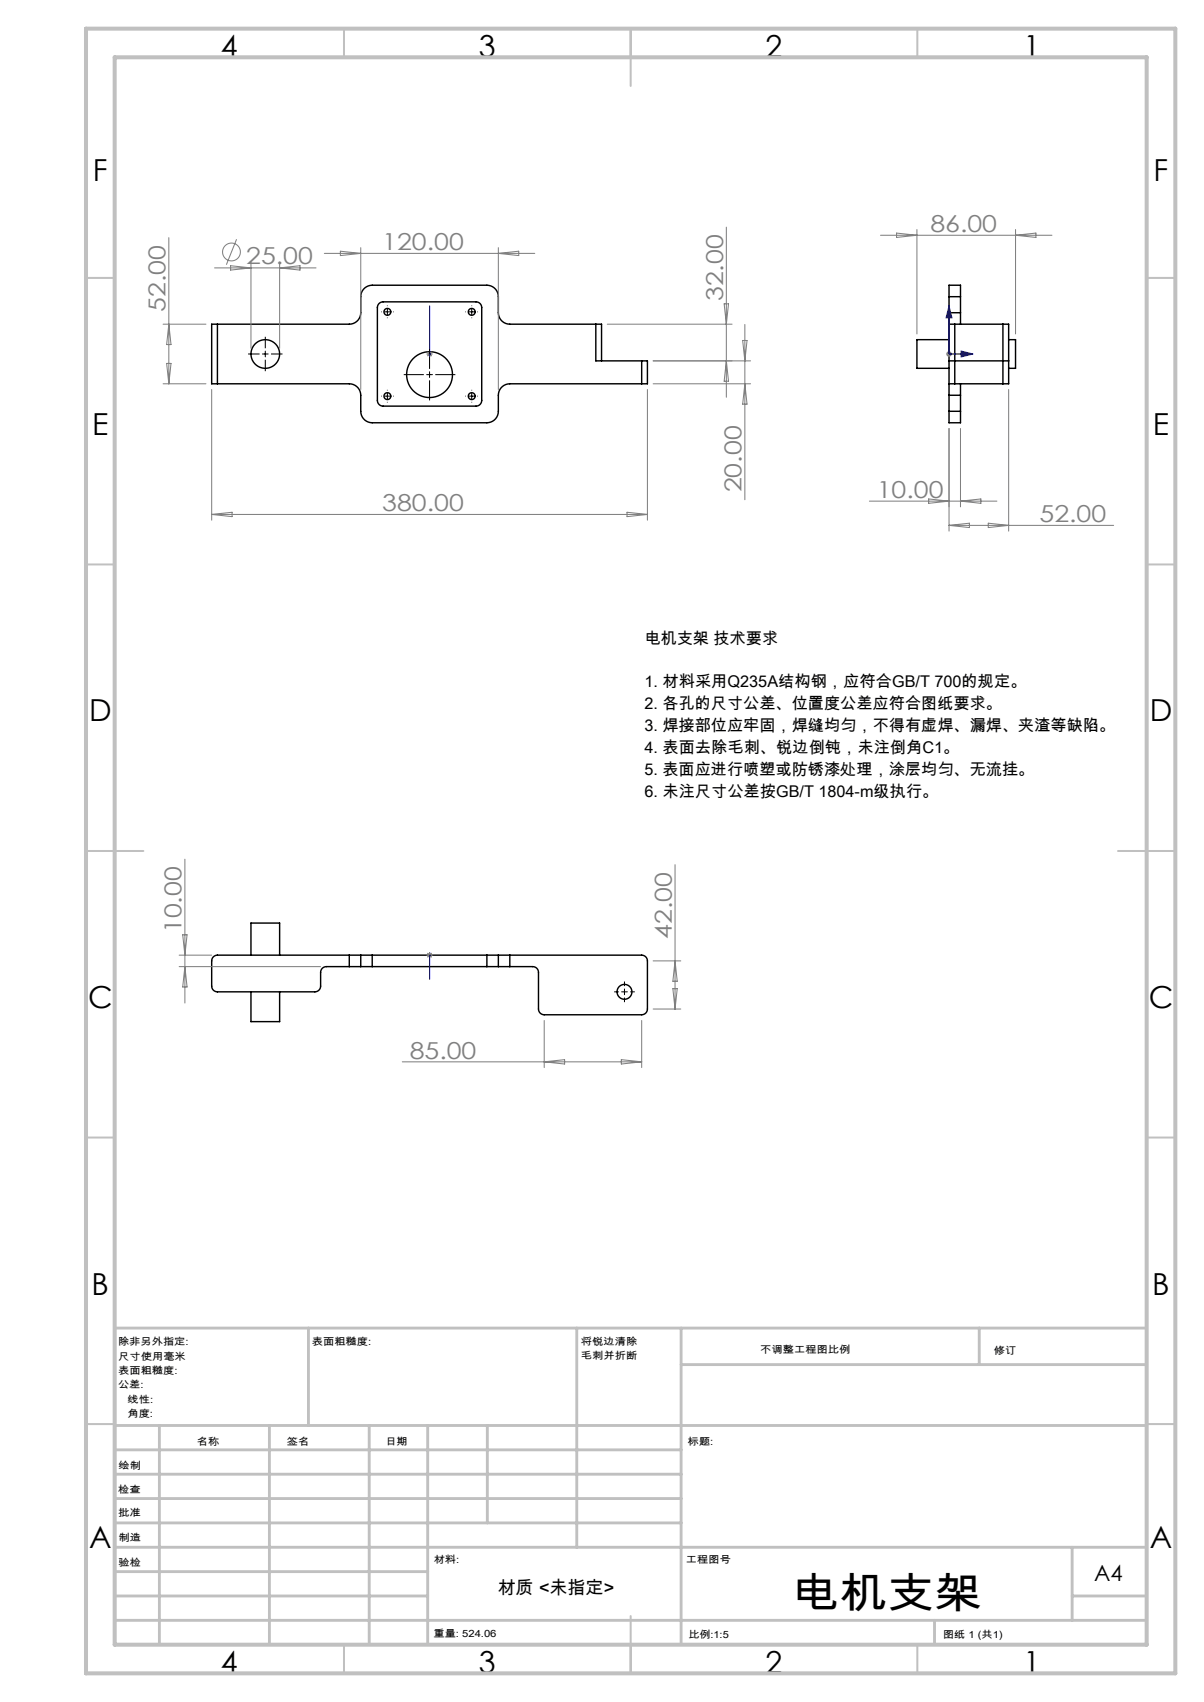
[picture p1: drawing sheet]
<svg xmlns="http://www.w3.org/2000/svg" width="210mm" height="297mm" viewBox="0 0 210 297" stroke-linecap="round" stroke-linejoin="round" font-family="sans-serif">
<g fill="none" stroke="#000" stroke-width=".25">
<path d="M37.9 56.6h-1v10.4h1M37.9 56.6h23a2 2 0 0 0 2-2v-2.8a2 2 0 0 1 2-2h20a2 2 0 0 1 2 2v2.8a2 2 0 0 0 2 2h15M37.9 56.6v10.4M66.1 53l.7-.3h16.2a1 1 0 0 1 1 1v16.2a1 1 0 0 1-1 1h-16.2a1 1 0 0 1-1-1v-16.2zM103.9 56.6h1v6.4M103.9 56.6v6.4h8M165.5 56.6h1M165.5 54.6v2M165.5 51.8v-2h2v2M165.5 59.3h-5.6v5h5.6M165.5 51.8v2.8M165.5 56.6v10.4"/>
<path d="M165.5 54.6h2M165.5 51.8h2M166.5 56.6h8.4M166.5 56.6v10.4M167.5 54.6v2M167.5 51.8v2.8M174.9 56.6h1v10.4h-1M174.9 56.6v10.4M175.9 59.3h1.2v5h-1.2M37.9 67h23a2 2 0 0 1 2 2v2.8a2 2 0 0 0 2 2h20a2 2 0 0 0 2-2v-2.8a2 2 0 0 1 2-2h23M111.9 63h1v4h-1M111.9 63v4"/>
<path d="M165.5 63h10.4M165.5 67h1M165.5 67v2M165.5 71.8v2h2v-2M165.5 69v2.8M165.5 69h2M165.5 71.8h2M166.5 67h8.4M167.5 67v2M167.5 69v2.8M43.8 173.1v5.2h5v-5.2M43.8 166.7v-5.6h5v5.6"/>
<path d="M60.9 166.7h2M60.9 168.7h2M60.9 166.7h-23a1 1 0 0 0-1 1v4.4a1 1 0 0 0 1 1h17a1 1 0 0 0 1-1v-2.4a1 1 0 0 1 1-1h4M60.9 166.7v2M62.9 168.7h2M62.9 166.7h2M62.9 166.7v2M64.9 166.7v2M64.9 166.7h20M64.9 168.7h20M84.9 166.7h2M84.9 168.7h2"/>
<path d="M84.9 166.7v2M86.9 166.7h2M86.9 168.7h2M86.9 166.7v2M88.9 166.7h23a1 1 0 0 1 1 1v8.4a1 1 0 0 1-1 1h-17a1 1 0 0 1-1-1v-6.4a1 1 0 0 0-1-1h-4M88.9 166.7v2"/>
<circle cx="67.6" cy="54.4" r=".6"/>
<circle cx="82.3" cy="54.4" r=".6"/>
<circle cx="46.3" cy="61.8" r="2.5"/>
<circle cx="67.6" cy="69.1" r=".6"/>
<circle cx="74.9" cy="65.4" r="4"/>
<circle cx="82.3" cy="69.1" r=".6"/>
<circle cx="108.9" cy="173.1" r="1.3"/>
</g>
<g fill="none" stroke="#808080" stroke-width=".18">
<path d="M126.7 39.6v29.7M28.4 56.6h7.5M29.4 41.5v25.5M29.4 56.6l.4 3.5h-.7zM37.4 46.7h17.7M40.2 46.4l3.6 .3-3.6 .4zM41.3 41.7l-1.8 4.5M43.8 45.7v15.1M48.8 45.7v15.1M48.8 46.7l3.5-.3v.7zM56.6 44.2h36.7M59.4 43.8l3.5 .4-3.5 .4z"/>
<path d="M62.9 43.2v24.8M86.9 43.2v24.8M86.9 44.2l3.6-.4v.8zM105.9 56.6h21.8M126.3 53h.8l-.4 3.6zM129.5 59.4h.8l-.4 3.6zM129.9 56.6v30.6M153.6 41.1h29.9M156.4 40.7l3.5 .4-3.5 .3zM159.9 40.1v18.2M177.1 40.1v18.2M177.1 41.1l3.6-.4v.7z"/>
<path d="M28.4 67h7.5M29.1 63.4h.7l-.4 3.6zM36.9 68v22.8M74.4 61.8h1M74.6 61.4l.7 .7M74.9 61.3v1M75.3 61.4l-.7 .7M112.9 68v22.8M113.9 67h17M113.9 63h17M126.7 63l.4 3.5h-.8zM129.9 67l.4 3.5h-.8z"/>
<path d="M165 61.8h1M165.2 61.4l.7 .7M165.5 61.3v1M165.5 74.8v17.9M165.9 61.4l-.7 .7M167.5 74.8v13.6M175.9 68v24.7M36.9 89.8h76M36.9 89.8l3.6-.4v.8zM109.4 89.4l3.5 .4-3.5 .4zM151.6 87.4h22.3M162 87.1l3.5 .3-3.5 .4z"/>
<path d="M165.5 91.7h28.7M165.5 91.7l3.6-.4v.8zM167.5 87.4l3.6-.3v.7zM172.4 91.3l3.5 .4-3.5 .4zM32.2 149.9v25.1M117.7 150.9v25.2M31.2 166.7h5.7M31.2 168.7h24.7M31.9 163.1h.7l-.4 3.6zM32.2 168.7l.4 3.5h-.7zM74.4 166.7h1M74.6 166.3l.7 .7"/>
<path d="M74.9 166.2v1M75.3 166.3l-.7 .7M94.9 178.1v8.2M111.9 178.1v8.2M113.9 167.7h4.8M113.9 176.1h4.8M117.4 172.5h.7l-.4 3.6zM117.7 167.7l.4 3.5h-.7zM70.2 185.3h41.7M94.9 185.3l3.6-.4v.8zM108.4 184.9l3.5 .4-3.5 .4z"/>
<circle cx="40.4" cy="44" r="1.56"/>
</g>
<g fill="none" stroke="#00f" stroke-width=".18">
<path d="M74.9 53.4v.4zM74.9 53.4v2.1zM74.9 53.4v8.4M165.5 53.4l.6 2.1h-1.1zM165.5 53.4l.1 .4h-.2zM165.5 53.4v8.4h4.2M74.9 61.7v.2zM74.9 61.2v1.1zM74.9 61.8h.1M167.6 61.2l2.1 .6-2.1 .5zM169.3 61.7l.4 .1-.4 .1zM74.9 170.5v.4z"/>
<path d="M74.9 166.6v.2zM74.9 168.8v2.1zM74.9 166.2v1zM74.9 166.7h.1M74.9 166.7v4.2"/>
</g>
<g fill="none" stroke="#000" stroke-width=".18" stroke-dasharray="15.2 1.3 1.3 1.3" stroke-linecap="butt">
<path d="M66.6 54.4h-.1M67.6 53.4v-.1M67.6 55.4v.1M68.6 54.4h.1M81.3 54.4h-.1M82.3 53.4v-.1M82.3 55.4v.1M83.3 54.4h.1M45.3 61.8h-2M46.3 60.8v-2M46.3 62.8v2M47.3 61.8h2"/>
<path d="M66.6 69.1h-.1M67.6 68.1v-.1M67.6 70.1v.1M68.6 69.1h.1M73.9 65.4h-3.5M74.9 64.4v-3.5M74.9 66.4v3.5M75.9 65.4h3.5M81.3 69.1h-.1M82.3 68.1v-.1M82.3 70.1v.1M83.3 69.1h.1"/>
<path d="M107.9 173.1h-.8M108.9 172.1v-.8M108.9 174.1v.8M109.9 173.1h.8"/>
</g>
<g fill="none" stroke="#c0c0c0" stroke-width=".35">
<path d="M60 5v5M110 5v10M160 5v5M15 48.5h5M200 48.5h5M15 98.5h5M200 98.5h5M15 148.5h10M195 148.5h10M15 198.5h5M200 198.5h5M15 248.5h5"/>
<path d="M200 248.5h5M60 287v5M110 282v10M160 287v5"/>
</g>
<g fill="none" stroke="#c0c0c0" stroke-width=".5">
<path d="M53.8 231.8v17M100.6 231.8v38.2M118.8 231.8v55.2M118.8 238.1h81.2M170.8 231.8v6.3M200 231.8h-180v55.2M20 248.8h180M20 257.3h98.8M20 253h98.8M27.8 248.8v38.2M47 248.8v38.2M64.4 248.8v38.2"/>
<path d="M74.6 248.8v38.2M85 248.8v17M20 265.8h98.8M20 261.5h98.8M20 278.5h54.6M20 274.3h54.6M20 270h180M187 278.5h13M187 270v12.8M20 282.8h180M163 282.8v4.2"/>
</g>
<path d="M15 5h190v287h-190zM20 10h180v277h-180z" fill="none" stroke="#c0c0c0" stroke-width=".7"/>
<g fill="none" stroke="#000" stroke-width=".18">
<path d="M67.1 54.4h1M67.6 53.9v1M81.8 54.4h1M82.3 53.9v1M45.8 61.8h1M46.3 61.3v1M67.1 69.1h1M67.6 68.6v1M74.4 65.4h1M74.9 64.9v1M81.8 69.1h1M82.3 68.6v1"/>
<path d="M108.4 173.1h1M108.9 172.6v1"/>
</g>
<g fill="#00f">
<path d="M74.9 61.7v.2zM74.9 53.4v.4z"/>
<path d="M74.9 61.2v1.1zM74.9 53.4v2.1zM74.9 170.5v.4zM74.9 166.6v.2zM167.6 61.2l2.1 .6-2.1 .5zM165.5 53.4l.6 2.1h-1.1z"/>
<path d="M74.9 168.8v2.1zM74.9 166.2v1zM169.3 61.7l.4 .1-.4 .1zM165.5 53.4l.1 .4h-.2z"/>
</g>
<text font-size="7.4" x="137.9" y="280.5">电机支架</text>
<g font-size="5.3">
<text x="38.5" y="9.9">4</text>
<text x="83.5" y="9.9">3</text>
<text x="133.5" y="9.9">2</text>
<text x="178.5" y="9.9">1</text>
<text x="16.2" y="31.6">F</text>
<text x="201.2" y="31.6">F</text>
<text x="16.1" y="75.9">E</text>
<text x="201.1" y="75.9">E</text>
<text x="15.5" y="125.9">D</text>
<text x="200.5" y="125.9">D</text>
<text x="15.4" y="175.9">C</text>
<text x="200.4" y="175.9">C</text>
<text x="16" y="225.9">B</text>
<text x="201" y="225.9">B</text>
<text x="15.5" y="270.1">A</text>
<text x="200.5" y="270.1">A</text>
<text x="38.5" y="291.9">4</text>
<text x="83.5" y="291.9">3</text>
<text x="133.5" y="291.9">2</text>
<text x="178.5" y="291.9">1</text>
</g>
<g font-size="4.1" fill="#808080">
<text x="162.3" y="40.5">86.00</text>
<text x="42.9" y="46.1">25.00</text>
<text x="66.7" y="43.6">120.00</text>
<text x="126.1" y="52.6" transform="rotate(-90 126.1 52.6)">32.00</text>
<text x="28.9" y="54.4" transform="rotate(-90 28.9 54.4)">52.00</text>
<text x="66.7" y="89.2">380.00</text>
<text x="129.3" y="85.9" transform="rotate(-90 129.3 85.9)">20.00</text>
<text x="152.9" y="86.9">10.00</text>
<text x="181.3" y="91.1">52.00</text>
<text x="31.7" y="162.9" transform="rotate(-90 31.7 162.9)">10.00</text>
<text x="117.2" y="163.8" transform="rotate(-90 117.2 163.8)">42.00</text>
<text x="71.5" y="184.7">85.00</text>
</g>
<text font-size="3.9" x="190.9" y="275.8">A4</text>
<text font-size="3.2" x="86.8" y="278.1">材质 &lt;未指定&gt;</text>
<g font-size="2.8">
<text x="112.4" y="112.3">电机支架 技术要求</text>
<text x="112.4" y="119.9">1. 材料采用Q235A结构钢，应符合GB/T 700的规定。</text>
<text x="112.4" y="123.8">2. 各孔的尺寸公差、位置度公差应符合图纸要求。</text>
<text x="112.4" y="127.6">3. 焊接部位应牢固，焊缝均匀，不得有虚焊、漏焊、夹渣等缺陷。</text>
<text x="112.4" y="131.4">4. 表面去除毛刺、锐边倒钝，未注倒角C1。</text>
<text x="112.4" y="135.2">5. 表面应进行喷塑或防锈漆处理，涂层均匀、无流挂。</text>
<text x="112.4" y="139.1">6. 未注尺寸公差按GB/T 1804-m级执行。</text>
</g>
<g font-size="1.7">
<text x="20.6" y="234.8">除非另外指定:</text>
<text x="20.6" y="237.3">尺寸使用毫米</text>
<text x="20.6" y="239.8">表面粗糙度:</text>
<text x="54.4" y="234.8">表面粗糙度:</text>
<text x="101.3" y="234.7">将锐边清除</text>
<text x="101.3" y="237.2">毛刺并折断</text>
<text x="132.6" y="236.2">不调整工程图比例</text>
<text x="173.3" y="236.4">修订</text>
<text x="20.6" y="242.3">公差:</text>
<text x="22.2" y="244.8">线性:</text>
<text x="22.2" y="247.3">角度:</text>
<text x="20.7" y="256.3">绘制</text>
<text x="34.3" y="252.2">名称</text>
<text x="50" y="252.1">签名</text>
<text x="67.2" y="252.1">日期</text>
<text x="120" y="252.1">标题:</text>
<text x="20.6" y="260.5">检查</text>
<text x="20.6" y="264.5">批准</text>
<text x="20.7" y="269">制造</text>
<text x="20.7" y="273.3">验检</text>
<text x="75.6" y="272.7">材料:</text>
<text x="119.6" y="272.7">工程图号</text>
<text x="75.6" y="285.7">重量: 524.06</text>
<text x="120.1" y="285.8">比例:1:5</text>
<text x="164.5" y="285.8">图纸 1 (共1)</text>
</g>
</svg>
